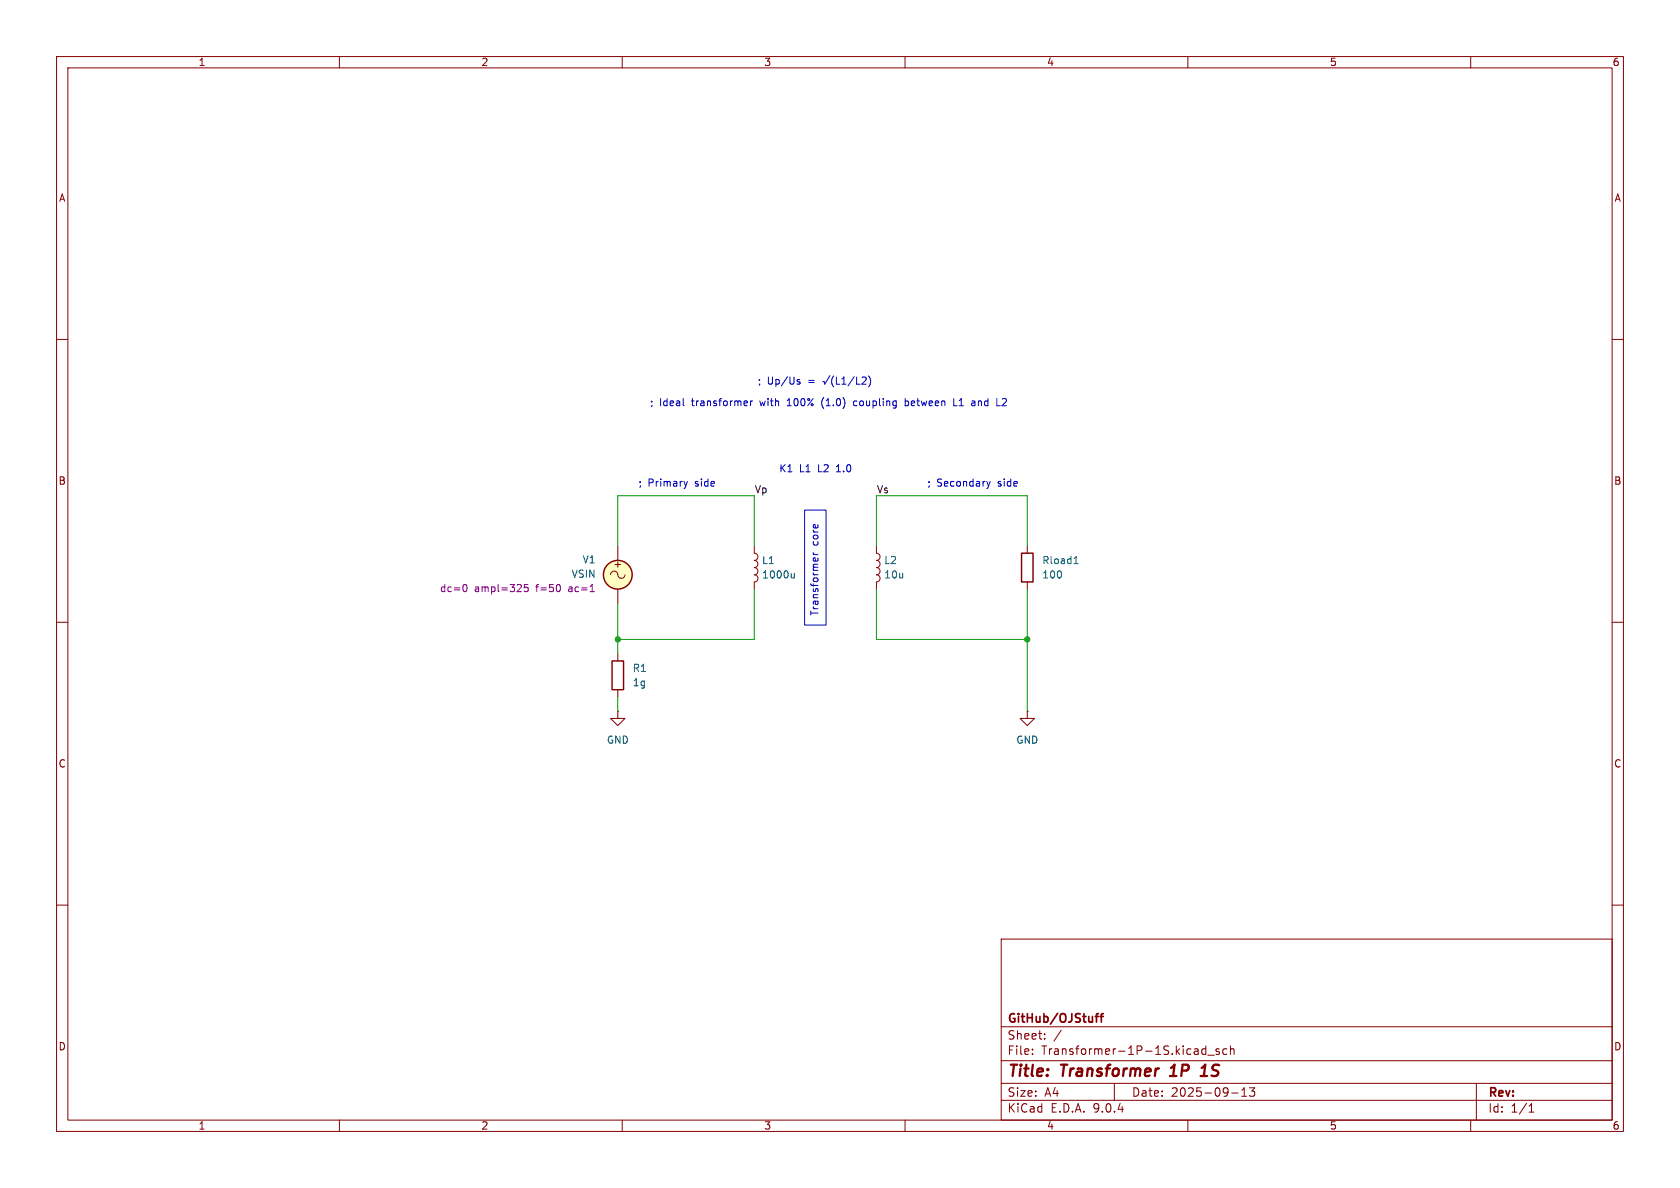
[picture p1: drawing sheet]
<svg xmlns="http://www.w3.org/2000/svg" width="297mm" height="210mm" viewBox="0 0 297 210" stroke-linecap="round" stroke-linejoin="round" font-family="sans-serif">
<g fill="none" stroke="#840000" stroke-width=".18">
<path d="M10 10h277v190h-277zM12 12h273v186h-273zM60 10v2M110 10v2M160 10v2M210 10v2M260 10v2M10 60h2M285 60h2M109.2 96.5v2.6M133.3 96.5v1.3a.64 .64 0 0 1 .7 .6 .64 .64 0 0 1-.7 .7M133.3 99.1a.64 .64 0 0 1 .7 .6 .64 .64 0 0 1-.7 .6 .64 .64 0 0 1 .7 .7 .64 .64 0 0 1-.7 .6 .64 .64 0 0 1 .7 .6 .64 .64 0 0 1-.7 .7v1.2"/>
<path d="M154.9 96.5v1.3a.64 .64 0 0 1 .7 .6 .64 .64 0 0 1-.7 .7M154.9 99.1a.64 .64 0 0 1 .7 .6 .64 .64 0 0 1-.7 .6 .64 .64 0 0 1 .7 .7 .64 .64 0 0 1-.7 .6 .64 .64 0 0 1 .7 .6 .64 .64 0 0 1-.7 .7v1.2M181.6 96.5v1.3M10 110h2M107.9 101.6a.67 .67 0 0 1 .8-.6 .67 .67 0 0 1 .6 .8 .64 .64 0 0 0 .7 .4 .64 .64 0 0 0 .5-.6M109.2 104.1v2.6M109.2 115.6v1.2M181.6 102.9v1.2M285 110h2M109.2 125.7v1.3h1.3l-1.3 1.3-1.3-1.3h1.3M109.2 125.7h.1M109.2 121.9v1.3"/>
<path d="M181.6 125.7v1.3h1.3l-1.3 1.3-1.3-1.3h1.3M181.6 125.7h.1M10 160h2M177 166h108v32h-108zM285 160h2M60 198v2M110 198v2M160 198v2M177 194.5h108M177 191.5h108M177 187.5h108M177 181.5h108"/>
<path d="M182.5 186.3v.1M182.5 185.5v.1M184.7 183.6v.1M184.7 182.8v.1M187.6 182.1l-1.3 2M197 191.5v3M210 198v2M213.2 184.9v1.5M213.2 185.5l-.5-.1-.2 .3v.4l.1 .2h.6M213.5 186.5h1.2M215.5 185.5l-.3-.1-.2 .2v.2l.5 .2v.3h-.5M216.9 185.5l-.4-.1-.3 .3v.4l.1 .2h.6"/>
<path d="M217.5 185.5l.2-.1 .4 .1 .1 .9M217.5 184.9v1.5M217.7 193.2h1.2M219.5 193.8h.9M219.5 192.7l.5-.4v1.5M220.9 192.3h.9l-.5 .6 .4 .1v.7l-.2 .1h-.4l-.2-.1M260 198v2M261 191.5v6.5M270.3 196.6h.9M270.3 195.5l.4-.4v1.5"/>
</g>
<path d="M206.8 190.2h1.2M207.4 188.5l-.4 .3M212.3 190.2h1.1M212.4 188.8l.7-.6-.3 2" fill="none" stroke="#840000" stroke-width=".4"/>
<path d="M193.6 179.7h.6M194.2 179.2l-.4 .2v1.3M194.5 179.7h.6M195.1 179.2l-.4 .2v1.3" fill="none" stroke="#840000" stroke-width=".3"/>
<circle cx="109.2" cy="101.6" r="2.54" fill="#ffffc2" stroke="#ffffc2" stroke-width=".18"/>
<g fill="none" stroke="#840000" stroke-width=".25">
<path d="M180.6 97.8h2v5.1h-2zM108.2 116.8h2v5.1h-2z"/>
<circle cx="109.2" cy="101.6" r="2.54"/>
</g>
<path d="M82 103.4l.1-.1a.68 .68 0 0 1 .5 .7 .68 .68 0 0 1-.5 .6l-.1-.1M93.3 103.3h-.6v.6l.1-.1 .5 .1 .1 .1-.1 .5-.2 .1-.4-.1M98.9 103.4l.2 .4-.2 .7M104.3 104.6h.8" fill="none" stroke="#840084" stroke-width=".18"/>
<path d="M189.9 99.6h.7M190 98.7l.2-.3v1.2M140.4 101.3v.9M140.4 102.1l-.2 .1-.3-.1" fill="none" stroke="#006464" stroke-width=".18"/>
<path d="M109.2 96.5v-8.9h24.1v8.9M154.9 96.5v-8.9h26.7v8.9M109.2 106.7v8.9M133.3 104.1v8.9h-24.1M154.9 104.1v8.9h26.7M181.6 104.1v21.6M109.2 123.2v2.5" fill="none" stroke="#009600" stroke-width=".18"/>
<g fill="none" stroke="#0000c2" stroke-width=".18">
<path d="M120.8 71.7h.2M132 70.9l.1 .3-.6 .1M132.1 71.7h-.1M132.7 70.9v.8M133.1 70.9l-.4 .2M139.2 71.7h.7M139.3 70.8h-.1M141.1 67.5h.3l.1 .2-.2 .2h-.3M141.1 67.1h.3M145.4 70.6l-.1 .5 .1 .7M146.7 66.4l-.9 1.5-.1-.5-.3 .1M147.4 66.5a1.46 1.46 0 0 0 0 1.9"/>
<path d="M147.9 66.6v1.3h.6M148.8 67.9h.8M148.8 67l.4-.4v1.3M151 66.6l-1.1 1.6M151.4 70.9h-.4l-.1 .2 .1 .5 .4 .1M151.4 66.6v1.3h.6M152.4 66.8l.5-.2 .2 .4-.8 .9h.8M153.6 66.5a1.46 1.46 0 0 1 0 1.9M160 70.9h.4l.2 .1M160 70.5v1.2M160.6 71.6l-.2 .1h-.4M168.6 70.5v1.2h.6"/>
<path d="M171.9 70.9h.3l.2 .2v.6M172.4 71.7h-.5M172.4 71.2h-.5M176.2 71.7h.6M177.4 70.5l-.2 .1M177.9 71l-.8 .7h.8M121.5 85.1l-.3 .8M142.2 90.2h3.8v20.3h-3.8zM143.8 98.8l.3-.2 .1 .6M143.8 98h.8M143.8 97.7l.2 .3M144.6 98.6v.2"/>
<path d="M174.5 85.1l.3 .8M174.8 85.9l-.2 .3M175.1 85.1l-.3 .8"/>
</g>
<g fill="#009600" stroke="#009600" stroke-width=".18">
<circle cx="181.6" cy="113" r=".46"/>
<circle cx="109.2" cy="113" r=".46"/>
</g>
<g font-size="2.8" fill="#840000">
<text x="178" y="190.9">Title:</text>
<text x="187.7" y="190.9">Transformer</text>
<text x="207.8" y="190.9">1P</text>
<text x="214" y="190.9">1S</text>
</g>
<g font-size="2.1" fill="#840000">
<text x="178" y="184">Sheet:</text>
<text x="178" y="181.2">GitHub/OJStuff</text>
<text x="178" y="186.7">File:</text>
<text x="184.1" y="186.7">Transformer-1P-1S.kicad_sch</text>
<text x="178" y="196.9">KiCad</text>
<text x="178" y="194.1">Size:</text>
<text x="184.7" y="194.1">A4</text>
<text x="185.7" y="196.9">E.D.A.</text>
<text x="193.3" y="196.9">9.0.4</text>
<text x="200" y="194.1">Date:</text>
<text x="207" y="194.1">2025-09-13</text>
<text x="263" y="194.3">Rev:</text>
<text x="263" y="196.9">Id:</text>
<text x="267.1" y="196.9">1/1</text>
</g>
<g font-size="1.8" fill="#840000">
<text x="35" y="11.9">1</text>
<text x="85" y="11.9">2</text>
<text x="135" y="11.9">3</text>
<text x="185" y="11.9">4</text>
<text x="235" y="11.9">5</text>
<text x="285" y="11.9">6</text>
<text x="10.3" y="35.9">A</text>
<text x="285.3" y="35.9">A</text>
<text x="10.3" y="85.9">B</text>
<text x="285.3" y="85.9">B</text>
<text x="108.3" y="100.6">+</text>
<text x="10.3" y="135.9">C</text>
<text x="285.3" y="135.9">C</text>
<text x="10.3" y="185.9">D</text>
<text x="285.3" y="185.9">D</text>
<text x="35" y="199.9">1</text>
<text x="85" y="199.9">2</text>
<text x="135" y="199.9">3</text>
<text x="185" y="199.9">4</text>
<text x="235" y="199.9">5</text>
<text x="285" y="199.9">6</text>
</g>
<g font-size="1.8" fill="#0000c2">
<text x="114.8" y="71.9">;</text>
<text x="116.6" y="71.9">Ideal</text>
<text x="122.4" y="71.9">transformer</text>
<text x="133.9" y="68.1">;</text>
<text x="134.6" y="71.9">with</text>
<text x="135.6" y="68.1">Up/Us</text>
<text x="139.6" y="71.9">100%</text>
<text x="143" y="68.1">=</text>
<text x="145.9" y="71.9">(1.0)</text>
<text x="151.8" y="71.9">coupling</text>
<text x="161" y="71.9">between</text>
<text x="169.8" y="71.9">L1</text>
<text x="173.2" y="71.9">and</text>
<text x="177.9" y="71.9">L2</text>
<text x="137.7" y="83.6">K1</text>
<text x="141.3" y="83.6">L1</text>
<text x="144.7" y="83.6">L2</text>
<text x="148.1" y="83.6">1.0</text>
<text x="112.8" y="86.1">;</text>
<text x="114.6" y="86.1">Primary</text>
<text x="123" y="86.1">side</text>
<text x="163.8" y="86.1">;</text>
<text x="165.6" y="86.1">Secondary</text>
<text x="176.5" y="86.1">side</text>
<text x="144.8" y="96.5" transform="rotate(-90 144.8 96.5)">core</text>
<text x="144.8" y="109" transform="rotate(-90 144.8 109)">Transformer</text>
</g>
<g font-size="1.8" fill="#0f0f0f">
<text x="133.3" y="87.3">Vp</text>
<text x="154.9" y="87.3">Vs</text>
</g>
<g font-size="1.8" fill="#006464">
<text x="102.9" y="99.8">V1</text>
<text x="134.6" y="99.9">L1</text>
<text x="156.2" y="99.9">L2</text>
<text x="184.2" y="99.9">Rload1</text>
<text x="101" y="102.3">VSIN</text>
<text x="134.6" y="102.5">1000u</text>
<text x="156.2" y="102.5">10u</text>
<text x="184.2" y="102.5">100</text>
<text x="111.8" y="119">R1</text>
<text x="111.8" y="121.5">1g</text>
<text x="107.2" y="131.7">GND</text>
<text x="179.6" y="131.7">GND</text>
</g>
<g font-size="1.8" fill="#840084">
<text x="77.7" y="104.9">dc=0</text>
<text x="83.9" y="104.9">ampl=325</text>
<text x="94.9" y="104.9">f=50</text>
<text x="100.8" y="104.9">ac=1</text>
</g>
</svg>
